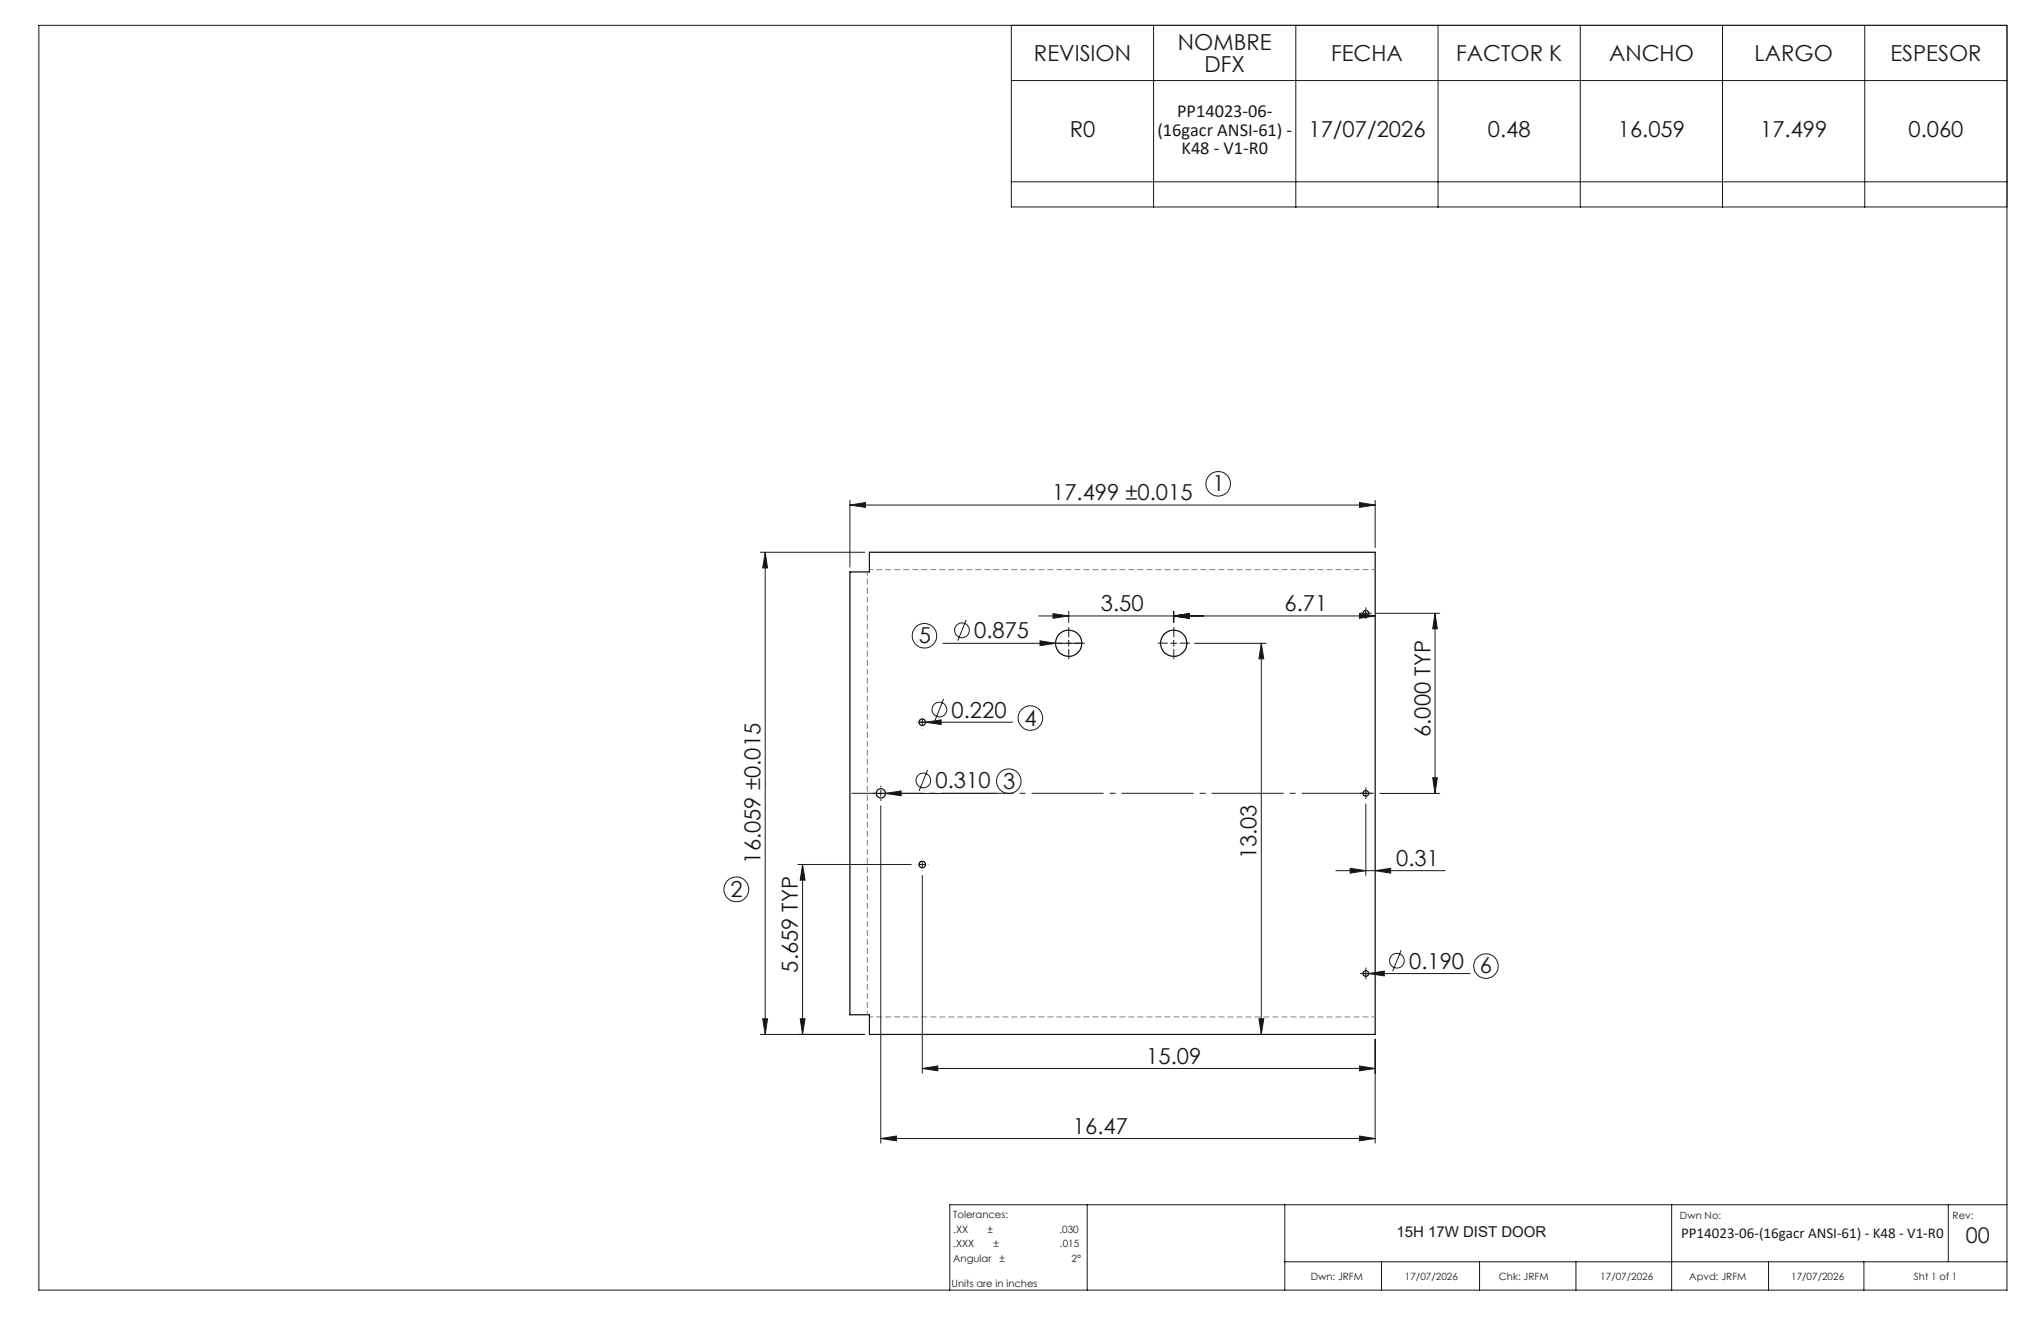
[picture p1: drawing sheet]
<svg xmlns="http://www.w3.org/2000/svg" width="432mm" height="279mm" viewBox="0 0 432 279" stroke-linecap="round" stroke-linejoin="round" font-family="sans-serif">
<g fill="none" stroke="#191924" stroke-width=".21">
<path d="M8.2 5.4h416.4v267.5h-416.4zM214 5.4v38.4h210.6M214 17h210.6M244.1 5.4v38.4M274.1 5.4v38.4M304.2 5.4v38.4M334.3 5.4v38.4M364.4 5.4v38.4M394.5 5.4v38.4M214 38.5h210.6M160.9 116.8h22.1M161.9 116.8l.5 3.3h-1z"/>
<path d="M161.9 116.8v102M179.8 106.8l3.3-.5v1zM179.8 105.8v14.1M179.8 106.8h111.1M287.6 106.3l3.3 .5-3.3 .5zM290.9 105.8v10M199.5 136.1h29.4M204.4 131.1l-1.8 4.4M219.7 130.3h71.2M220 135.5l3.3 .6-3.3 .5zM222.8 129.8l3.3 .5-3.3 .5zM226.1 129.3v2.4"/>
<path d="M226.1 135.4v1.3M247.7 136.1h1.3M248.3 130.3l3.3-.5v1zM248.3 129.3v2.4M248.3 135.4v1.3M252.7 136.1h15.2M266.8 136.1l.6 3.2h-1.1zM266.8 136.1v82.7M287.6 129.8l3.3 .5-3.3 .5zM288.3 129.7h1.3M289 129.1v1.2M291.2 129.7h13.4"/>
<path d="M303.6 129.7l.5 3.3h-1zM303.6 129.7v38.1M194.4 152.8h19.8M195.1 152.1v1.3M195.8 152.8l3.3-.5v.9zM199.6 147.8l-1.8 4.5M185.3 167.8h25.6M186.3 167.2v1.2M186.3 170.4v71.4M187.3 167.8l3.3-.5v1zM196.3 162.8l-1.8 4.5M288.3 167.8h1.3"/>
<path d="M289 167.2v1.2M289 170v15.1M291.9 167.8h12.7M303.1 164.5h1l-.5 3.3zM168.8 182.8h24M169.8 182.8l.5 3.4h-1zM169.8 182.8v36M194.5 182.8h1.2M195.1 182.2v1.3M195.1 185.2v41.8M282.6 184.1h23.2M285.6 183.7l3.4 .4-3.4 .6z"/>
<path d="M290.9 184.1l3.3-.4v1zM160.9 218.8h22.1M161.4 215.5h1l-.5 3.3zM169.3 215.5h1l-.5 3.3zM266.3 215.5h1.1l-.6 3.3zM288.3 205.9h22.7M289 205.3v1.2M289.6 205.9l3.3-.5v1zM290.9 219.8v22M296.4 201l-1.8 4.4M195.1 226l3.3-.5v1zM195.1 226h95.8"/>
<path d="M287.6 225.5l3.3 .5-3.3 .5zM186.3 240.8l3.4-.5v1zM186.3 240.8h104.6M230 254.8v18.1M271.8 254.8v18.1M287.6 240.3l3.3 .5-3.3 .5zM353.7 254.8v18.1M412.2 254.8v12.1M424.6 254.8h-223.7v18.1M271.8 266.9h152.8M292.3 266.9v6M313 266.9v6"/>
<path d="M333.4 266.9v6M374.2 266.9v6M394.3 266.9v6"/>
<circle cx="257.7" cy="102.3" r="2.59"/>
<circle cx="195.6" cy="134.5" r="2.6"/>
<circle cx="203.5" cy="133.3" r="1.55"/>
<circle cx="198.7" cy="150.1" r="1.56"/>
<circle cx="218" cy="151.9" r="2.61"/>
<circle cx="195.3" cy="165.1" r="1.56"/>
<circle cx="213.4" cy="165.2" r="2.59"/>
<circle cx="155.8" cy="188.1" r="2.62"/>
<circle cx="295.5" cy="203.2" r="1.55"/>
<circle cx="314.4" cy="204.3" r="2.6"/>
</g>
<g fill="none" stroke="#000" stroke-width=".25">
<path d="M183.9 116.8h107v102h-107v-4.2h-4.1v-93.6h4.1z"/>
<circle cx="226.1" cy="136" r="2.78"/>
<circle cx="248.3" cy="136" r="2.78"/>
<circle cx="289" cy="129.7" r=".6"/>
<circle cx="195.1" cy="152.8" r=".69"/>
<circle cx="186.3" cy="167.8" r=".98"/>
<circle cx="289" cy="167.8" r=".6"/>
<circle cx="195.1" cy="182.8" r=".69"/>
<circle cx="289" cy="205.9" r=".6"/>
</g>
<path d="M179.8 167.8h111.1" fill="none" stroke="#191924" stroke-width=".21" stroke-dasharray="15.2 1.3 1.3 1.3" stroke-dashoffset="-.3" stroke-linecap="butt"/>
<g fill="none" stroke="#191924" stroke-width=".21" stroke-dasharray="15.2 1.3 1.3 1.3" stroke-linecap="butt">
<path d="M224.9 136h-2.2M226.1 134.8v-2.2M226.1 137.3v2.1M227.4 136h2.1M247.1 136h-2.2M248.3 134.8v-2.2M248.3 137.3v2.1M249.6 136h2.1M288.3 129.7h-.6M289 129.1v-.6M289 130.3v.6M289.6 129.7h.6"/>
<path d="M193.9 152.7h-.1M195.1 151.5v-.1M195.1 154v.1M185.1 167.8h-.4M186.4 166.5v-.3M186.4 169v.4M187.6 167.8h.4M288.3 167.8h-.6M289 167.2v-.6M289 168.4v.6M289.6 167.8h.6M193.9 182.8h-.1"/>
<path d="M195.1 181.6v-.1M195.1 184.1v.1M288.3 205.9h-.6M289 205.3v-.6M289 206.5v.6M289.6 205.9h.6"/>
</g>
<path d="M183.5 120.9v93.7M290.9 120.5h-106.9M184 215.1h106.9" fill="none" stroke="#808080" stroke-width=".21" stroke-dasharray="1.3 .6" stroke-dashoffset=".5" stroke-linecap="butt"/>
<g fill="#191924">
<path d="M220 135.5l3.3 .6-3.3 .5z"/>
<path d="M289.6 205.9l3.3-.5v1z"/>
<path d="M179.8 106.8l3.3-.5v1zM287.6 106.3l3.3 .5-3.3 .5zM248.3 130.3l3.3-.5v1zM287.6 129.8l3.3 .5-3.3 .5zM222.8 129.8l3.3 .5-3.3 .5zM248.3 130.3l3.3-.5v1zM195.1 226l3.3-.5v1zM287.6 225.5l3.3 .5-3.3 .5zM186.3 240.8l3.4-.5v1zM287.6 240.3l3.3 .5-3.3 .5zM285.6 183.7l3.4 .4-3.4 .6zM290.9 184.1l3.3-.4v1z"/>
<path d="M169.3 215.5h1l-.5 3.3zM169.8 182.8l.5 3.4h-1z"/>
<path d="M161.9 116.8l.5 3.3h-1zM161.4 215.5h1l-.5 3.3zM266.8 136.1l.6 3.2h-1.1zM266.3 215.5h1.1l-.6 3.3z"/>
<path d="M187.3 167.8l3.3 .5v-1zM195.8 152.8l3.3 .4v-.9z"/>
<path d="M303.1 164.5h1l-.5 3.3zM303.6 129.7l.5 3.3h-1z"/>
</g>
<g font-size="4.7" fill="#191924">
<text x="249.2" y="10.6">NOMBRE</text>
<text x="218.8" y="12.9">REVISION</text>
<text x="254.8" y="15.1">DFX</text>
<text x="281.6" y="12.9">FECHA</text>
<text x="308.1" y="12.9">FACTOR K</text>
<text x="340.4" y="12.9">ANCHO</text>
<text x="371.2" y="12.9">LARGO</text>
<text x="399.9" y="12.9">ESPESOR</text>
<text x="226.3" y="29">R0</text>
<text x="276.8" y="29">17/07/2026</text>
<text x="314.8" y="29">0.48</text>
<text x="342.3" y="29">16.059</text>
<text x="372.4" y="29">17.499</text>
<text x="403.8" y="29">0.060</text>
<text x="222.6" y="105.8">17.499 ±0.015</text>
<text x="256.5" y="103.9">1</text>
<text x="232.9" y="129.2">3.50</text>
<text x="271.8" y="129.2">6.71</text>
<text x="194.4" y="136">5</text>
<text x="206.1" y="135">0.875</text>
<text x="201.3" y="151.8">0.220</text>
<text x="216.7" y="153.5">4</text>
<text x="302.6" y="155.9" transform="rotate(-90 302.6 155.9)">6.000 TYP</text>
<text x="197.9" y="166.8">0.310 3</text>
<text x="160.9" y="182.6" transform="rotate(-90 160.9 182.6)">16.059 ±0.015</text>
<text x="265.9" y="181.8" transform="rotate(-90 265.9 181.8)">13.03</text>
<text x="295.4" y="183.1">0.31</text>
<text x="154.5" y="189.7">2</text>
<text x="168.8" y="205.7" transform="rotate(-90 168.8 205.7)">5.659 TYP</text>
<text x="298.1" y="204.9">0.190</text>
<text x="313.1" y="205.9">6</text>
<text x="242.5" y="224.9">15.09</text>
<text x="227" y="239.8">16.47</text>
</g>
<text font-size="4.6" fill="#191924" x="415.9" y="263">00</text>
<g font-size="3.9" fill="#191924">
<text x="244.9" y="28.7">(16gacr ANSI-61) -</text>
<text x="249" y="24.8">PP14023-06-</text>
<text x="250" y="32.6">K48 - V1-R0</text>
</g>
<g font-size="3.2" fill="#191924">
<text x="295.4" y="261.6">15H 17W DIST DOOR</text>
<text x="355.7" y="261.8">PP14023-06-(16gacr ANSI-61) - K48 - V1-R0</text>
</g>
<g font-size="2.1" fill="#191924">
<text x="201.7" y="257.6">Tolerances:</text>
<text x="355.4" y="257.8">Dwn No:</text>
<text x="413.1" y="257.8">Rev:</text>
<text x="201.7" y="260.7">.XX</text>
<text x="201.7" y="263.9">.XXX</text>
<text x="208.9" y="260.7">±</text>
<text x="210.2" y="263.9">±</text>
<text x="224.1" y="260.7">.030</text>
<text x="224.3" y="263.9">.015</text>
<text x="201.7" y="267">Angular</text>
<text x="211.5" y="267">±</text>
<text x="226.7" y="267">2°</text>
<text x="201.3" y="272.3">Units are in inches</text>
<text x="277.3" y="270.7">Dwn: JRFM</text>
<text x="297.2" y="270.7">17/07/2026</text>
<text x="317.1" y="270.7">Chk: JRFM</text>
<text x="338.6" y="270.7">17/07/2026</text>
<text x="357.4" y="270.7">Apvd: JRFM</text>
<text x="378.9" y="270.7">17/07/2026</text>
<text x="404.9" y="270.7">Sht 1 of 1</text>
</g>
</svg>
